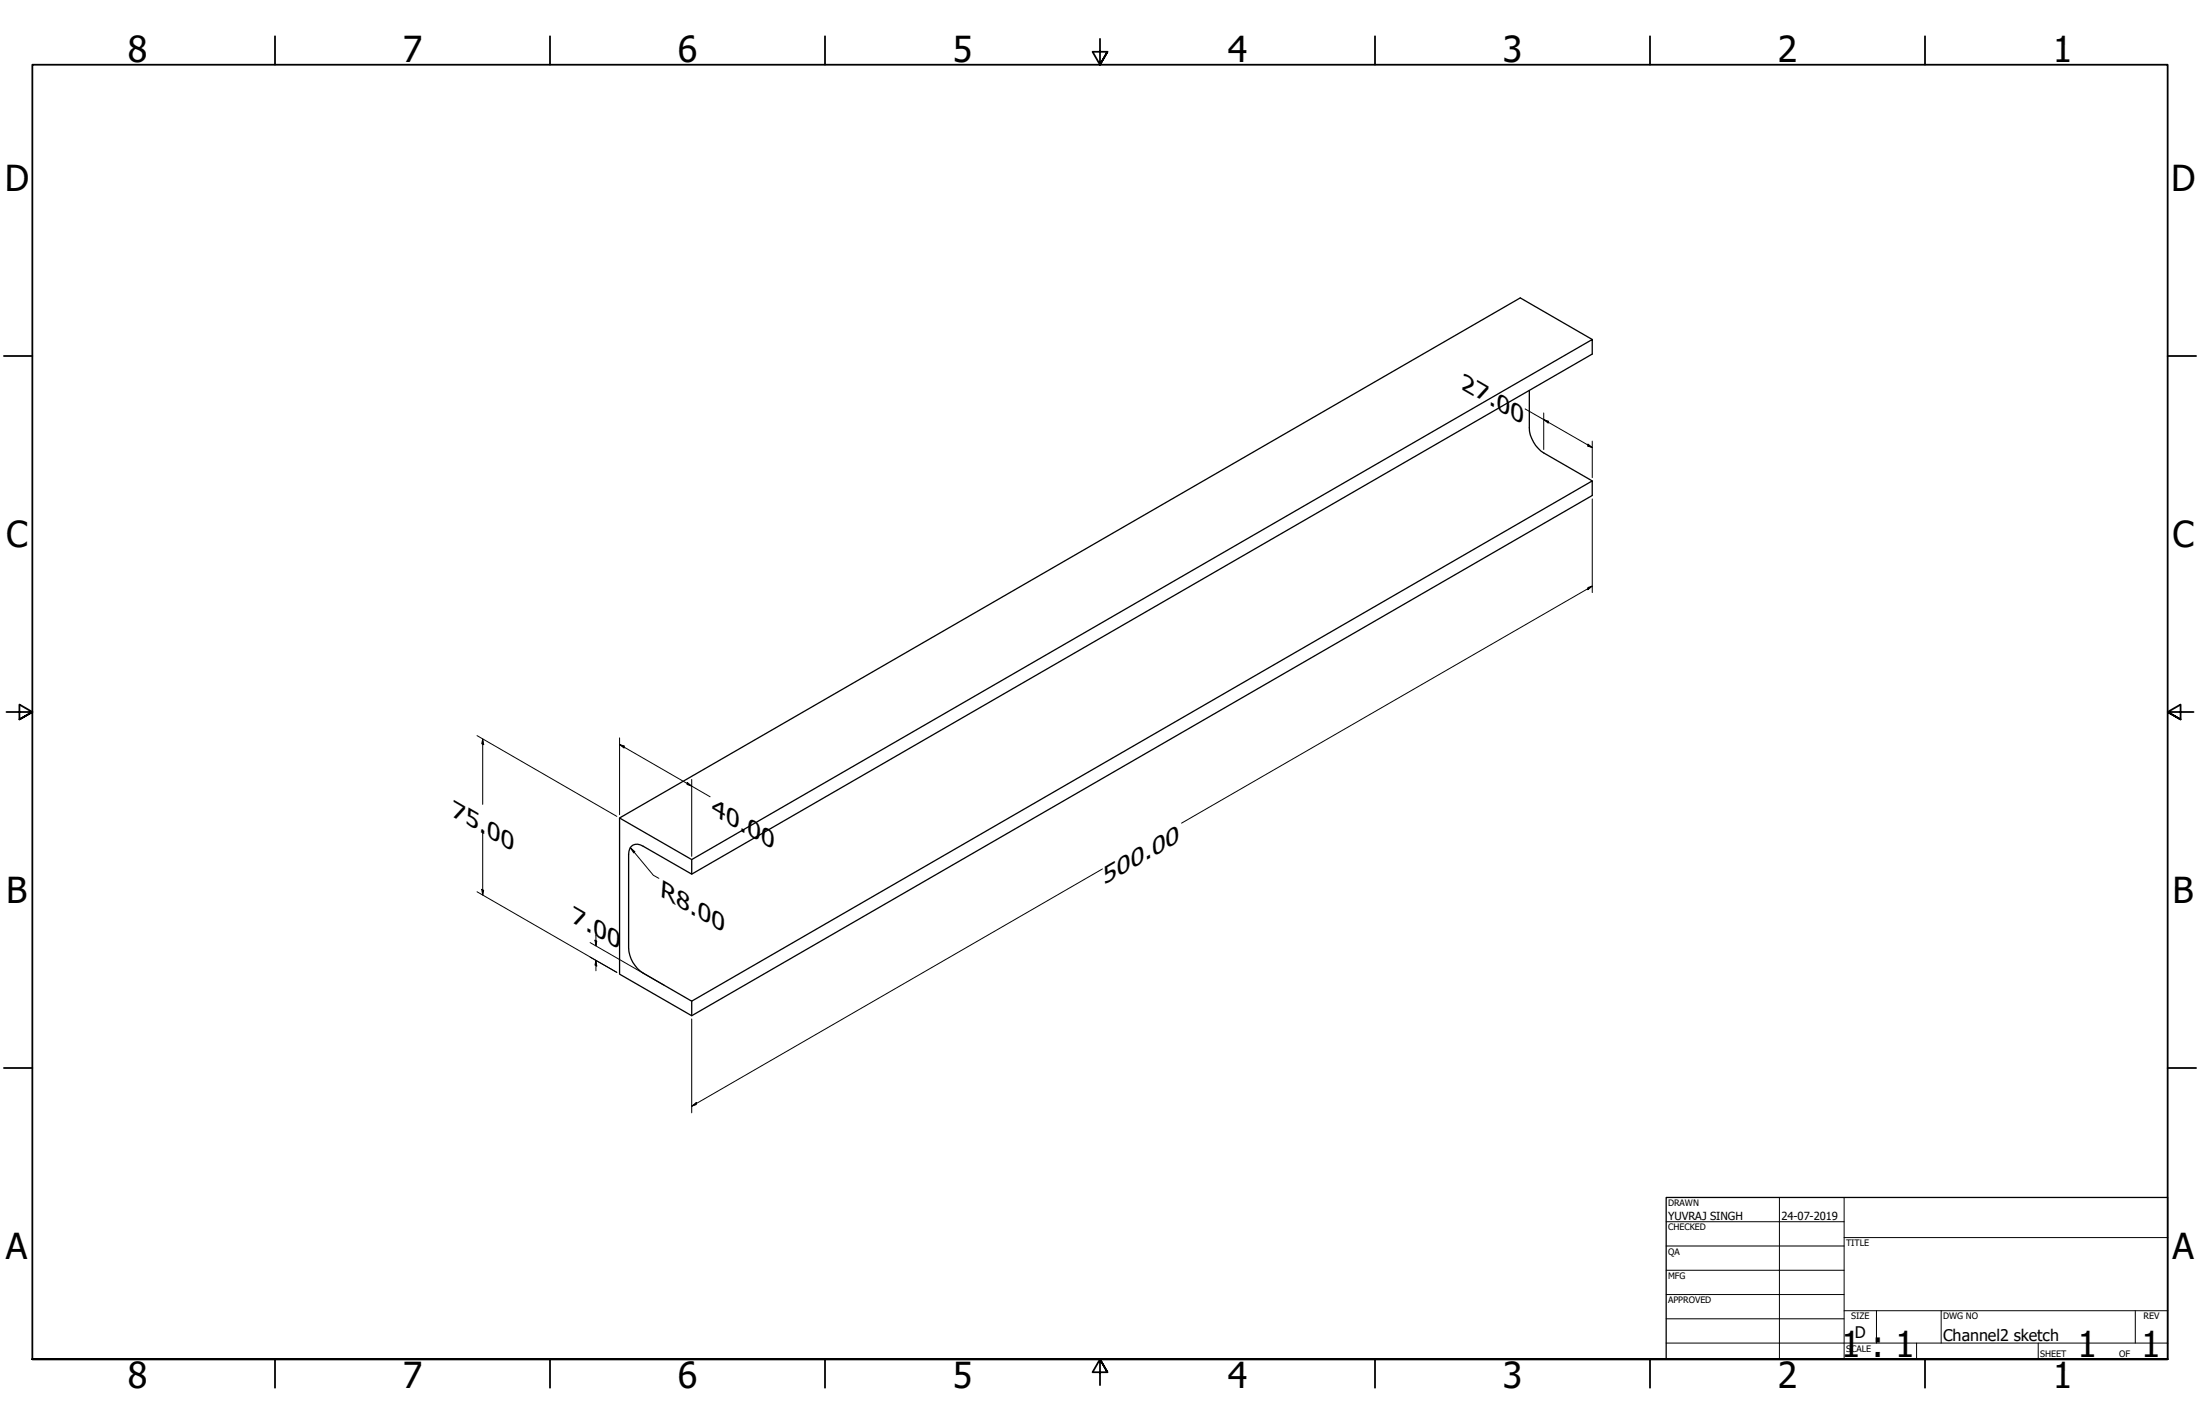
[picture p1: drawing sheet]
<svg xmlns="http://www.w3.org/2000/svg" width="864mm" height="559mm" viewBox="0 0 864 559" stroke-linecap="round" stroke-linejoin="round" font-family="sans-serif">
<!-- layer: Visible (ANSI) -->
<path d="M625 133.2l-28.2-16.3-353.6 204.1v61.3l28.3 16.3 353.5-204.2v-5.7l-353.5 204.2-19.1-11.1a12.4 12.4 0 0 1-5.6-9.8v-36.7a3.4 3.4 0 0 1 1.6-3.7 3.4 3.4 0 0 1 4 .4l19.1 11 353.5-204.1v-5.7l-353.5 204.1-28.3-16.3M600.3 153.2v14.7a12.6 12.6 0 0 0 5.7 9.8l19 11M271.5 337.3v5.7M271.5 392.9v5.7" fill="none" stroke="#000" stroke-width=".51"/>
<!-- layer: Border (ANSI) -->
<g fill="none" stroke="#000" stroke-width=".7">
<path d="M107.9 14.2v11.2M215.9 14.2v11.2M323.8 14.2v11.2M431.8 15.2v10.2l-2.9-5.1h5.8l-2.9 5.1 2.9-5.1M539.8 14.2v11.2M647.7 14.2v11.2M755.6 14.2v11.2M1.5 139.7h11.2M850.9 139.7h11.2M2.5 279.4h10.2l-5.1-2.9v5.8l5.1-2.9-5.1 2.9M861.1 279.4h-10.2l5.1-2.9v5.8l-5.1-2.9 5.1 2.9M1.5 419.1h11.2"/>
<path d="M850.9 419.1h11.2M12.7 533.4v-508h838.2v508h-838.2h838.2M107.9 533.4v11.2M215.9 533.4v11.2M323.8 533.4v11.2M434.7 538.5l-2.9-5.1 2.9 5.1h-5.8l2.9-5.1v10.2M539.8 533.4v11.2M647.7 533.4v11.2M755.6 533.4v11.2"/>
</g>
<!-- layer: Title (ANSI) -->
<g fill="none" stroke="#000" stroke-width=".39">
<path d="M654 479.4h69.9M698.5 469.9v63.5M723.9 469.9v63.5M654 488.9h69.9M654 498.5h69.9M723.9 485.6h127M654 508h69.9M654 517.5h69.9M723.9 514.3h127M736.6 514.3v12.7M762 514.3v12.7M838.2 514.3v12.7"/>
<path d="M654 527h196.9M752.3 527v6.4M800.1 527v6.4"/>
</g>
<path d="M654 469.9h196.9v63.5h-196.9z" fill="none" stroke="#000" stroke-width=".51"/>
<!-- layer: Dimension (ANSI) -->
<g fill="none" stroke="#000" stroke-width=".39">
<path d="M598.7 160.5l26.3 15.1M606 164.7l1.8 .6v.8zM606 162.1v14.3M623.3 174.2l1.7 1.4-1.7-.5zM625 173.1v14.4M625 195.8v36.7M623.3 230.6l1.7-.6-1.7 1.4zM625 230l-161.2 93M187.3 288.7l54.8 31.7M189.5 290l.4 2.2-.8-.4zM189.5 290v25.7M243.2 292.2l1.8 .5v.9z"/>
<path d="M243.2 292.2l35.6 20.5M243.2 289.6v30.1M269.7 307l1.8 1.5-1.8-.7zM271.5 305.9v30.1M189.5 325.6v25.6M247.4 332.6l1.8 1.6-.4 .5zM247.4 332.6l9.1 10.9 2.1 1.2M187.3 349.9l54.8 31.7-10.5-6M189.1 349l.8 .4-.4 1.8zM432.8 341l-161.3 93.1M231.6 369.9l29.3 16.8M233.6 368.9l.7 .4-.4 1.9z"/>
<path d="M233.9 376.9l.4 2.2-.7-.4zM233.9 365.6v5.6M233.9 376.9v4M271.5 399.9v36.8M271.5 434.1l1.8-1.4v.8z"/>
</g>
<g fill="#000">
<path d="M606 164.7l1.8 .6v.8z" fill-rule="evenodd"/>
<path d="M623.3 174.2l1.7 1.4-1.7-.5z" fill-rule="evenodd"/>
<path d="M623.3 230.6l1.7-.6-1.7 1.4z" fill-rule="evenodd"/>
<path d="M189.5 290l.4 2.2-.8-.4z" fill-rule="evenodd"/>
<path d="M243.2 292.2l1.8 .5v.9z" fill-rule="evenodd"/>
<path d="M269.7 307l1.8 1.5-1.8-.7z" fill-rule="evenodd"/>
<path d="M247.4 332.6l1.8 1.6-.4 .5z" fill-rule="evenodd"/>
<path d="M189.1 349l.8 .4-.4 1.8z" fill-rule="evenodd"/>
<path d="M233.6 368.9l.7 .4-.4 1.9z" fill-rule="evenodd"/>
<path d="M233.9 376.9l.4 2.2-.7-.4z" fill-rule="evenodd"/>
<path d="M271.5 434.1l1.8-1.4v.8z" fill-rule="evenodd"/>
</g>
<g font-size="14">
<text x="50.2" y="24.4">8</text>
<text x="158.1" y="24.4">7</text>
<text x="266.1" y="24.4">6</text>
<text x="374" y="24.4">5</text>
<text x="482" y="24.4">4</text>
<text x="589.9" y="24.4">3</text>
<text x="697.9" y="24.4">2</text>
<text x="805.8" y="24.4">1</text>
<text x="1.8" y="74.9">D</text>
<text x="852.2" y="74.9">D</text>
<text x="2.4" y="214.6">C</text>
<text x="852.8" y="214.6">C</text>
<text x="2.5" y="354.3">B</text>
<text x="852.9" y="354.3">B</text>
<text x="2.3" y="494">A</text>
<text x="852.7" y="494">A</text>
<text x="722.7" y="532.6">1 : 1</text>
<text x="815.5" y="532.6">1</text>
<text x="840.5" y="532.6">1</text>
<text x="50.2" y="544.6">8</text>
<text x="158.1" y="544.6">7</text>
<text x="266.1" y="544.6">6</text>
<text x="374" y="544.6">5</text>
<text x="482" y="544.6">4</text>
<text x="589.9" y="544.6">3</text>
<text x="697.9" y="544.6">2</text>
<text x="805.8" y="544.6">1</text>
</g>
<g font-size="9.1">
<text x="433.3" y="347.2" transform="rotate(-30 433.3 347.2)">500.00</text>
<text x="259.2" y="351.5" transform="rotate(30 259.2 351.5)">R8.00</text>
<text x="224.3" y="361.7" transform="rotate(30 224.3 361.7)">7.00</text>
</g>
<g font-size="9">
<text x="573.6" y="152.5" transform="rotate(30 573.6 152.5)">27.00</text>
<text x="177.2" y="320" transform="rotate(30 177.2 320)">75.00</text>
<text x="279.3" y="319.5" transform="rotate(30 279.3 319.5)">40.00</text>
</g>
<g font-size="6.3">
<text x="728.1" y="524.9">D</text>
<text x="762.8" y="526.2">Channel2 sketch</text>
</g>
<g font-size="4.4">
<text x="654.8" y="478.6">YUVRAJ SINGH</text>
<text x="699.3" y="478.6">24-07-2019</text>
</g>
<g font-size="3.5">
<text x="654.8" y="473.2">DRAWN</text>
<text x="654.8" y="482.8">CHECKED</text>
<text x="724.7" y="488.9">TITLE</text>
<text x="654.8" y="492.3">QA</text>
<text x="654.8" y="501.8">MFG</text>
<text x="654.8" y="511.4">APPROVED</text>
<text x="726.7" y="517.7">SIZE</text>
<text x="762.8" y="517.7">DWG NO</text>
<text x="841.4" y="517.7">REV</text>
<text x="724.7" y="530.4">SCALE</text>
<text x="800.9" y="532.6">SHEET</text>
<text x="831.8" y="532.6">OF</text>
</g>
</svg>
